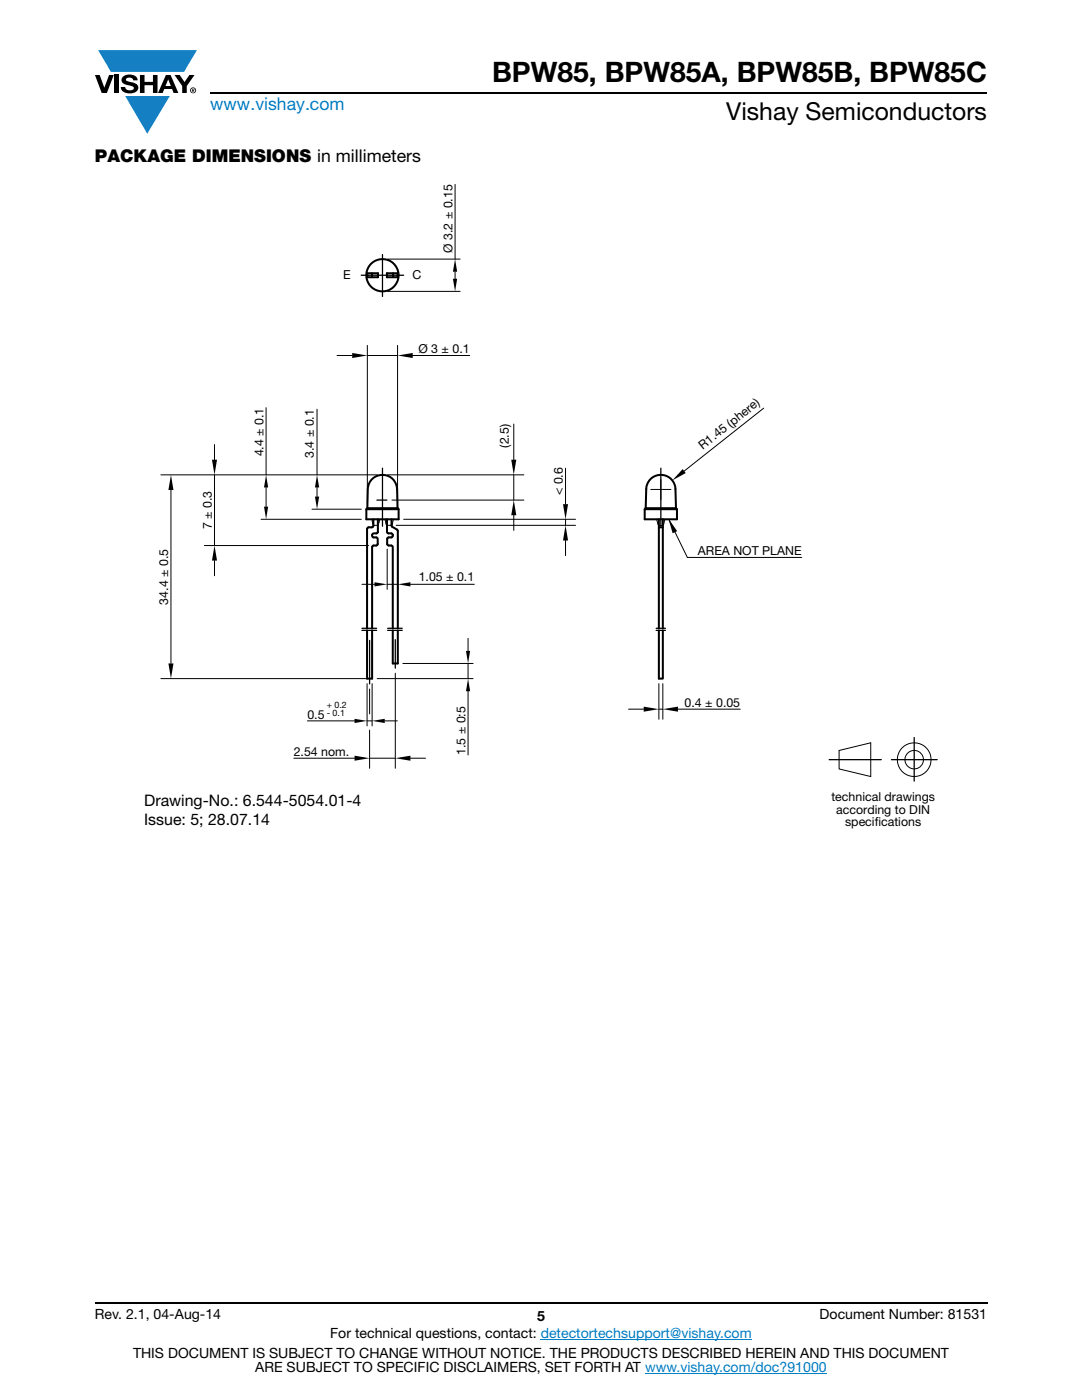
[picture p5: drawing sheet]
<svg xmlns="http://www.w3.org/2000/svg" width="216mm" height="279mm" viewBox="0 0 216 279" stroke-linecap="round" stroke-linejoin="round" font-family="sans-serif">
<g fill="#147fc3">
<path d="M19.6 10h19.7l-2.6 4.3h-1.1h-13.5z"/>
<path d="M25 19.2h8.9l-4.5 7.5z"/>
</g>
<g fill="#000">
<path d="M18.9 15h1l.9 2.5 1-2.5h.9l-1.4 3.6h-1zM22.9 15h.9v3.6h-.9zM24.6 15.3a2.1 2.1 0 0 1 2.8 .3l.1 .4h-.9a.79 .79 0 0 0-.7-.5 .79 .79 0 0 0-.8 .4l.3 .3 1 .2a1.08 1.08 0 0 1 1.2 1 1.08 1.08 0 0 1-1.1 1.2 1.73 1.73 0 0 1-2.4-1.2h.9a.96 .96 0 0 0 .8 .6 .96 .96 0 0 0 .9-.4 1.31 1.31 0 0 0-1.2-.6 1.03 1.03 0 0 1-1.1-.6 1.03 1.03 0 0 1 .2-1.1zM27.9 15h.9v1.3h1.7v-1.3h.9v3.6h-.9v-1.6h-1.7v1.6h-.9zM34.8 15h1.1l.9 1.4 1-1.4h1l-1.5 2.2v1.4h-.9v-1.4z"/>
<path d="M33.6 15.9l.5 1.3h-1.1zM33.1 15l-1.6 3.6h1l.3-.8h1.5l.3 .8h1l-1.6-3.6z"/>
<path d="M38.4 17.8h.2v.2h-.2zM38.3 17.7v.7h.1v-.3l.4 .3-.2-.3 .2-.2-.1-.2z"/>
<path d="M38.1 18a.46 .46 0 0 1 .9 0 .46 .46 0 0 1-.9 0zM37.9 18a.6 .6 0 0 0 1.2 0 .6 .6 0 0 0-1.2 0z"/>
</g>
<path d="M42 18.6h155M18.9 260h178.1" fill="none" stroke="#000" stroke-width=".36"/>
<path d="M107.9 267.3h42.1M128.7 274h36.3" fill="none" stroke="#007ec4" stroke-width=".2"/>
<path d="M28.8 36.7h158.3v128.7h-158.3z" fill="#fff"/>
<g fill="none" stroke="#000" stroke-width=".4">
<path d="M73.3 54.5h2.1v.8h-2.1zM74.2 54.5v.8M77.2 54.5h2.1v.8h-2.1zM78.4 54.5v.8M73.1 101.6h6.4M73.3 101.4h6l.2 .2v2h-6.4v-2zM73.3 101.4l.1-3.8a2.93 2.93 0 0 1 2.9-2.8 2.93 2.93 0 0 1 2.9 2.8l.1 3.8M74.2 106.7l.2 .5 .9 .2 .1 1.2-.3 .3M74.5 103.6v1.5l-1.1 .2-.2 .2v19.9M74.6 108.9l-.3 .3v16.2M74.6 108.9h.5M75.4 103.6v2.7l-1 .2-.1 .2"/>
<path d="M77.2 103.6l.1 2.7 .9 .2 .2 .2-.2 .5-.9 .2v1.2l.3 .3h.5M78.1 108.9l.3 .3v16.2M78.1 103.6l.1 1.4 1 .7 .2 .2v19.5M128.6 101.6h6.5M128.8 101.4h6.1M128.8 101.4l.1-3.8a2.92 2.92 0 0 1 3-2.8 2.92 2.92 0 0 1 2.9 2.8l.1 3.8M128.8 101.4l-.2 .2v2h6.5v-2l-.2-.2M131.5 105.2h.8M131.5 103.6v21.8M132.3 103.6v21.8M73.2 125.8v9.6h1.1v-9.6M78.4 125.8v6.6h1v-6.6"/>
<path d="M132.3 125.8v9.6h-.8v-9.6"/>
<circle cx="76.3" cy="54.9" r="3.2"/>
</g>
<g fill="none" stroke="#000" stroke-width=".25">
<path d="M72.1 54.9h8.4M76.3 50.8v8.4M75.2 99.8h2M76.3 93.4v11.6M131.9 93.4v11.6M72.2 125.4h3M72.2 125.8h3M73.7 127.8v8.7M77.3 125.4h3M77.3 125.8h3M78.9 127.7v5.6M130.9 125.4h1.9"/>
<path d="M130.9 125.8h1.9M165.4 151.6h10.4M177.9 151.6h9.1M182.4 147.2v8.7"/>
</g>
<g fill="none" stroke="#000" stroke-width=".2">
<path d="M90.8 36.8v14.9M77.3 51.7h14.5M77.3 58.2h14.5M90.8 54.2v1.4M67.3 70.9h3M73.3 68.9v31.5M73.3 70.9h6M79.3 68.9v31.5M81.5 70.9h12.2M32.1 94.8h43.2M34.1 97.8v34.6M42.8 88.7v3"/>
<path d="M42.8 94.8v14.1M53.1 81.4v13.4M53.1 97.3v3.8M63.3 81.7v13.1M63.3 97.3v1.8M77.3 94.8h27.2M78.2 99.8h26.3M102.5 94.8v5M102.5 84.6v7.1M112.8 93.4v7.2M129.8 97.7h4.1M131.9 95.7v4"/>
<path d="M152.4 81.5l-15.9 12.5M40.8 108.9h32.8M42.8 111.9v3M52.1 103.6h20M62.3 101.6h9.8M72.2 116.6h2.5M74.2 103.6l.2 .9 .2 .3h.8l.4-1.2M76.8 103.6l.4 1.2h1l.2-1.2M77.3 116.6h2.1M77.3 109.6v8M79.1 104.8h35.7M79.4 106.9v10.7"/>
<path d="M80.5 103.6h34.3M81.9 116.6h12.7M102.5 102.8v3M112.8 107.9v3M112.8 103.6v1.2M131 103.6l.1 .4a.72 .72 0 0 0 .8 .9 .72 .72 0 0 0 .7-.9l.1-.4M133.4 103.6l3.8 7.6h22.8M32.1 135.4h41.1M73.2 136.4v8.5M73.7 137.5v5M74.3 136.4v8.5M75.3 135.4h19.1"/>
<path d="M78.9 134.4v18.9M80.4 132.4h14M93.4 127.4v2.5M93.4 132.4v3M93.4 138v12.7M131.5 136.4v7.1M132.3 136.4v7.1M58.6 151.3h12.1M61.3 143.9h9.4M73.2 143.9h1.1M73.7 145.7v7.6M73.7 151.3h5.2"/>
<path d="M76.8 143.9h2.5M81.9 151.3h3M125.4 141.5h3M131.5 141.5h.8M134.7 141.5h13M167.4 149.8l6.3-1.6v6.8l-6.3-1.5z"/>
<circle cx="182.4" cy="151.6" r="3.4"/>
<circle cx="182.4" cy="151.6" r="1.85"/>
</g>
<g fill="#000">
<path d="M90.4 55.6h.8l-.4 2.6zM90.8 51.7l.4 2.5h-.8zM70.3 70.4l3 .5-3 .6zM79.3 70.9l3-.5v1.1zM34.1 94.8l.5 3h-1zM42.3 91.7h1l-.5 3.1zM53.1 94.8l.4 2.5h-.8zM62.8 99.1h.9l-.4 2.5zM63.3 94.8l.4 2.5h-.9zM102 91.7h1l-.5 3.1zM136.2 93.6l.6 .8-2.7 1.5zM42.8 108.9l.5 3h-1z"/>
<path d="M52.7 101.1h.8l-.4 2.5zM74.7 116.2l2.6 .4-2.6 .4zM79.4 116.6l2.5-.4v.8zM102.5 99.8l.5 3h-1zM112.8 104.8l.5 3.1h-1zM112.3 100.6h1l-.5 3zM133.4 103.5l1.7 2.5-.9 .4zM33.6 132.4h1l-.5 3zM93 129.9h.8l-.4 2.5zM93.4 135.4l.4 2.6h-.8zM70.7 150.8l3 .5-3 .5zM70.7 143.5l2.5 .4-2.5 .4z"/>
<path d="M74.3 143.9l2.5-.4v.8zM78.9 151.3l3-.5v1zM128.4 141l3.1 .5-3.1 .5zM132.3 141.5l3-.5v1z"/>
</g>
<text font-size="5.6" x="98.2" y="16.4">BPW85, BPW85A, BPW85B, BPW85C</text>
<text font-size="4.9" x="144.9" y="24">Vishay Semiconductors</text>
<text font-size="3.5" fill="#007ec4" x="42" y="21.9">www.vishay.com</text>
<text font-size="3.5" x="18.9" y="32.3">PACKAGE DIMENSIONS in millimeters</text>
<g font-size="3.2">
<text x="28.8" y="160.9">Drawing-No.: 6.544-5054.01-4</text>
<text x="28.8" y="164.7">I</text>
<text x="29.6" y="164.7">ssue: 5; 28.07.14</text>
</g>
<g font-size="2.8">
<text x="18.9" y="263.3">Rev. 2.1, 04-Aug-14</text>
<text x="107.2" y="263.6">5</text>
<text x="163.6" y="263.3">Document Number: 81531</text>
<text x="65.9" y="267.1">For technical questions, contact: detectortechsupport@vishay.com</text>
<text x="26.5" y="271">THIS DOCUMENT IS SUBJECT TO CHANGE WITHOUT NOTICE. THE PRODUCTS DESCRIBED HEREIN AND THIS DOCUMENT</text>
<text x="50.9" y="273.8">ARE SUBJECT TO SPECIFIC DISCLAIMERS, SET FORTH AT www.vishay.com/doc?91000</text>
</g>
<g font-size="2.5">
<text x="90.3" y="50.5" transform="rotate(-90 90.3 50.5)">Ø 3.2 ± 0.15</text>
<text x="68.5" y="55.6">E</text>
<text x="82.3" y="55.6">C</text>
<text x="83.5" y="70.4">Ø 3 ± 0.1</text>
<text x="101.5" y="89.3" transform="rotate(-90 101.5 89.3)">(2.5)</text>
<text x="140.2" y="89.8" transform="rotate(-38 140.2 89.8)">R1.45 (phere)</text>
<text x="52.6" y="91.1" transform="rotate(-90 52.6 91.1)">4.4 ± 0.1</text>
<text x="62.6" y="91.4" transform="rotate(-90 62.6 91.4)">3.4 ± 0.1</text>
<text x="112.3" y="98.8" transform="rotate(-90 112.3 98.8)">&lt; 0.6</text>
<text x="42.3" y="105.6" transform="rotate(-90 42.3 105.6)">7 ± 0.3</text>
<text x="139.3" y="110.7">AREA NOT PLANE</text>
<text x="83.6" y="116">1.05 ± 0.1</text>
<text x="33.6" y="120.6" transform="rotate(-90 33.6 120.6)">34.4 ± 0.5</text>
<text x="61.3" y="143.4">0.5</text>
<text x="136.6" y="141">0.4 ± 0.05</text>
<text x="58.6" y="150.8">2.54 nom.</text>
<text x="92.9" y="150.7" transform="rotate(-90 92.9 150.7)">1.5 ± 0:5</text>
<text x="165.9" y="159.9">technical drawings</text>
<text x="166.9" y="162.4">according to DIN</text>
<text x="168.6" y="164.8">specif</text>
<text x="174.5" y="164.8">ications</text>
</g>
<g font-size="1.8">
<text x="65.2" y="141.2">+ 0.2</text>
<text x="65.2" y="143">- 0.1</text>
</g>
</svg>
